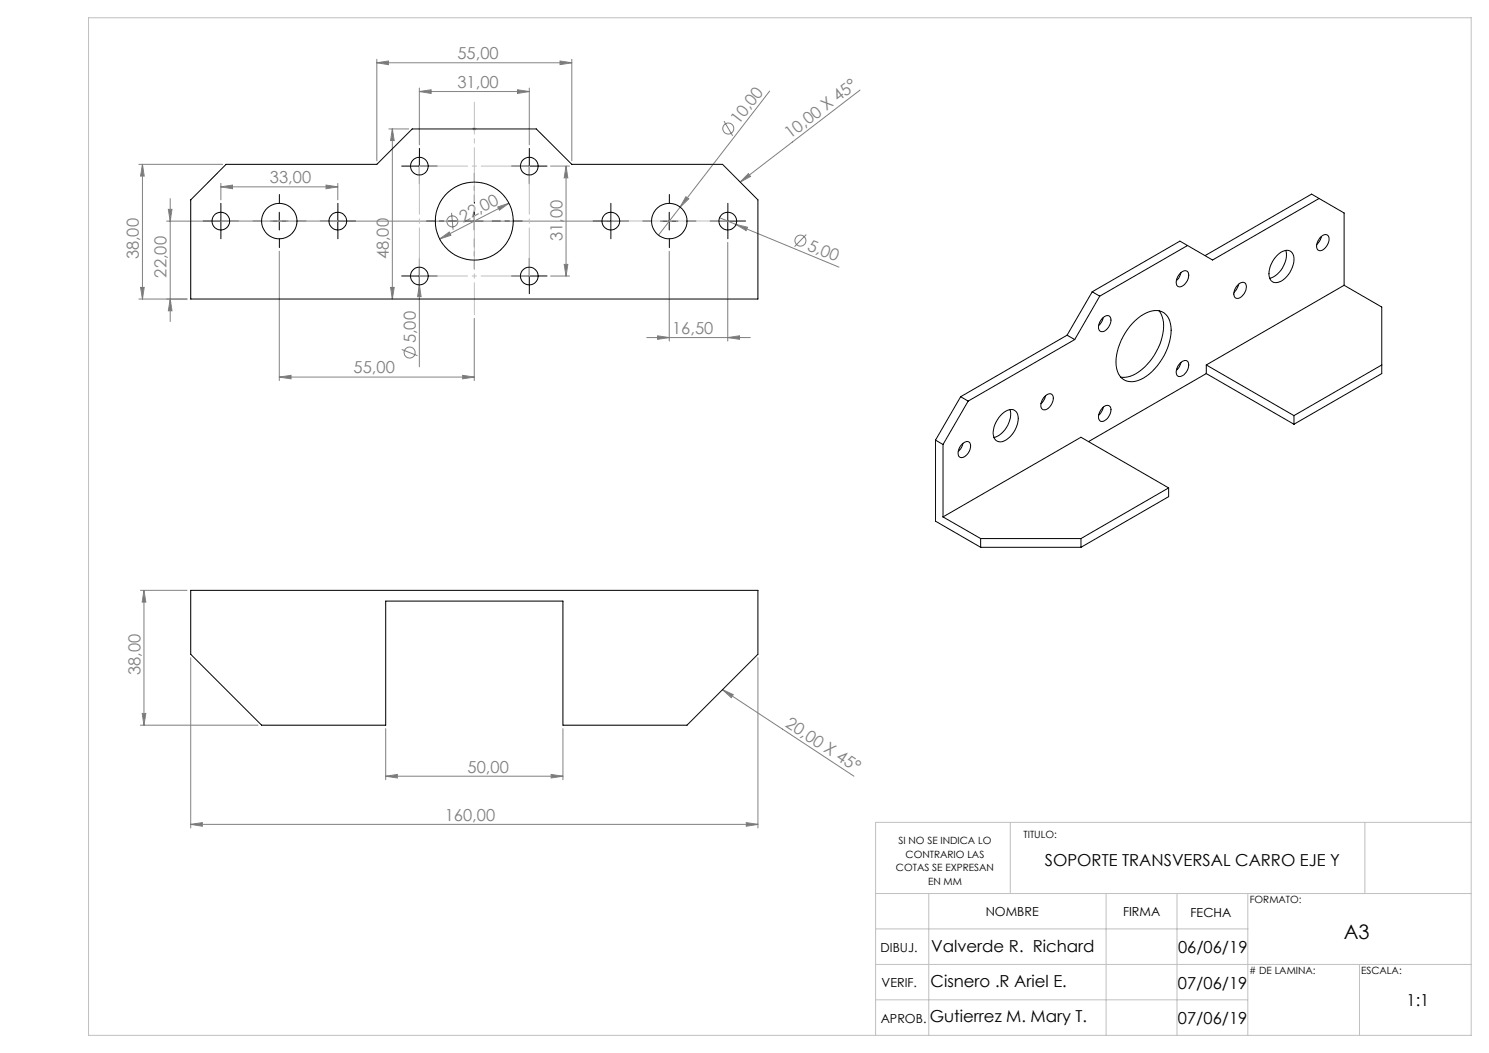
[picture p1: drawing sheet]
<svg xmlns="http://www.w3.org/2000/svg" width="420mm" height="297mm" viewBox="0 0 420 297" stroke-linecap="round" stroke-linejoin="round" font-family="sans-serif">
<g fill="none" stroke="#808080" stroke-width=".28">
<path d="M106.3 17.7l3.3-.5v1zM106.3 16.7v28.7M106.3 17.7h55M158 17.2l3.3 .5-3.3 .5zM161.3 16.7v28.7M109.7 36.4h5.6M110.7 36.4v47.9M110.7 36.4l.5 3.2h-1zM118.3 25.8l3.3-.5v1zM118.3 24.8v16M118.3 25.8h31M146 25.3l3.3 .5-3.3 .5z"/>
<path d="M149.3 24.8v16M204.2 34.2l2.5 4.1M217.1 25.7l-31.4 40.6M242.6 25.4l-33.8 26M39.2 46.4h23.6M40.2 46.4l.5 3.3h-1zM40.2 46.4v37.9M47.5 59.1h1l-.5 3.3zM48 56v34.7M62.3 52.7l3.3-.5v1zM62.3 51.7v4.7M62.3 52.7h33"/>
<path d="M92 52.2l3.3 .5-3.3 .5zM95.3 51.7v4.7M140.4 58.4l3.1-1.1-2.6 2zM143.5 57.3l-19.5 10.1M155.3 46.8h5.4M159.7 46.8v31.1M159.7 46.8l.5 3.4h-1.1zM193.5 55.5l.8 .6-2.5 2.3zM211.1 49l.6 .8-2.9 1.6zM47 62.4h124.3M78.8 70.9v36.4M118.3 75.3v28.2"/>
<path d="M124 67.4l2.7-2 .5 1zM127.4 60l.4 4.8M155.3 77.9h5.4M159.1 74.6h1.1l-.5 3.3zM188.8 70.9v25.3M203 61.4l33.6 13.9M205.3 68.4v27.8M207.6 63.3l3.3 .8-.4 .9zM227.4 66.1l-3.3 3.5M39.2 84.3h13.6M39.7 81.1h1l-.5 3.2zM48 84.3l.5 3.4h-1z"/>
<path d="M110.2 81.1h1l-.5 3.2zM113.3 98.6l4.5 1.7M118.3 80.4l.5 3.3h-1zM133.8 89.8v17.5M182.4 95.2h29.2M185.5 94.7l3.3 .5-3.3 .5zM205.3 95.2l3.3-.5v1zM78.8 106.4l3.3-.5v1zM78.8 106.4h55M130.5 105.9l3.3 .5-3.3 .5zM39.6 166.5h13.2M40.6 166.5l.5 3.3h-1z"/>
<path d="M40.6 166.5v38M53.8 185.5v48M203.8 194.5l3 1.4-.5 .9zM203.8 194.5l37.1 24.4M213.8 185.5v48M39.6 204.5h33.2M40.1 201.2h1l-.5 3.3zM108.8 218.9l3.3-.5v1zM108.8 205.5v14.4M108.8 218.9h50M155.5 218.4l3.3 .5-3.3 .5zM158.8 205.5v14.4"/>
<path d="M53.8 232.5l3.3-.5v1zM53.8 232.5h160M210.5 232l3.3 .5-3.3 .5z"/>
<circle cx="205.4" cy="36.3" r="1.56"/>
<circle cx="127.6" cy="62.5" r="1.55"/>
<circle cx="225.8" cy="67.9" r="1.56"/>
<circle cx="115.5" cy="99.5" r="1.56"/>
</g>
<g fill="none" stroke="#c0c0c0" stroke-width=".28">
<path d="M25 5h390v287h-390zM133.3 36.4h1M133.4 36l.7 .7M133.8 35.9v1M134.1 36l-.7 .7M285 231.9v20.1M385 231.9v20.1M415 231.9h-168v60.1M247 252h168M262 252v40M312 252v40M332 252v40"/>
<path d="M352 252v40M247 262h105M247 272h168M383.5 272v20M247 282h105"/>
</g>
<g fill="none" stroke="#000" stroke-width=".28" stroke-dasharray="15.2 1.3 1.3 1.3">
<path d="M62.3 59.8v-2.5M78.8 57.3v-2.5M95.3 59.8v-2.5M115.8 46.8h-2.5M118.3 44.3v-2.5M118.3 49.3v2.5M120.8 46.8h2.5M146.8 46.8h-2.5M149.3 44.3v-2.5M149.3 49.3v2.5M151.8 46.8h2.5M172.3 59.8v-2.5"/>
<path d="M188.8 57.3v-2.5M205.3 59.8v-2.5M59.8 62.3h-2.5M62.3 64.8v2.5M64.8 62.3h2.5M73.8 62.3h-2.5M78.8 67.3v2.5M83.8 62.3h2.5M92.8 62.3h-2.5M95.3 64.8v2.5M97.8 62.3h2.5M115.8 77.8h-2.5"/>
<path d="M118.3 75.3v-2.5M120.8 77.8h2.5M146.8 77.8h-2.5M149.3 75.3v-2.5M151.8 77.8h2.5M169.8 62.3h-2.5M172.3 64.8v2.5M174.8 62.3h2.5M183.8 62.3h-2.5M188.8 67.3v2.5M193.8 62.3h2.5M202.8 62.3h-2.5"/>
<path d="M205.3 64.8v2.5M207.8 62.3h2.5M118.3 80.3v2.5M149.3 80.3v2.5"/>
</g>
<path d="M133.8 57.3v-8.5M128.8 62.3h-8.5M133.8 67.3v8.5M138.8 62.3h8.5" fill="none" stroke="#000" stroke-width=".28" stroke-dasharray="15.2 1.3 1.3 1.3" stroke-dashoffset="12.9"/>
<g fill="none" stroke="#000" stroke-width=".28">
<path d="M62.3 59.9v5M78.8 59.9v5M95.3 59.9v5M115.8 46.8h5M118.3 44.4v5M133.8 59.9v5M146.8 46.8h5M149.3 44.4v5M172.3 59.9v5M188.8 59.9v5M205.3 59.9v5M59.8 62.4h5"/>
<path d="M76.3 62.4h5M92.8 62.4h5M115.8 77.9h5M118.3 75.3v5.1M131.3 62.4h5M146.8 77.9h5M149.3 75.3v5.1M169.8 62.4h5M186.3 62.4h5M202.8 62.4h5"/>
</g>
<path d="M62.3 62.3h33M172.3 62.3h33" fill="none" stroke="#c0c0c0" stroke-width=".28" stroke-dasharray="15.2 1.3 1.3 1.3" stroke-dashoffset=".6"/>
<path d="M118.3 46.8v31M149.3 46.8h-31M118.3 77.8h31M149.3 77.8v-31" fill="none" stroke="#c0c0c0" stroke-width=".28" stroke-dasharray="15.2 1.3 1.3 1.3" stroke-dashoffset="1.6"/>
<path d="M133.8 28.8v60" fill="none" stroke="#c0c0c0" stroke-width=".28" stroke-dasharray="15.2 1.3 1.3 1.3" stroke-dashoffset="6.2"/>
<g fill="#808080">
<path d="M211.1 49l.6 .8-2.9 1.6z"/>
<path d="M193.5 55.5l.8 .6-2.5 2.3z"/>
<path d="M118.3 80.4l.5 3.3h-1z"/>
<path d="M203.8 194.5l3 1.4-.5 .9z"/>
<path d="M207.6 63.3l3.3 .8-.4 .9z"/>
<path d="M78.8 106.4l3.3-.5v1zM130.5 105.9l3.3 .5-3.3 .5z"/>
<path d="M47.5 59.1h1l-.5 3.3zM48 84.3l.5 3.4h-1z"/>
<path d="M146 25.3l3.3 .5-3.3 .5zM118.3 25.8l3.3-.5v1z"/>
<path d="M62.3 52.7l3.3-.5v1zM92 52.2l3.3 .5-3.3 .5zM185.5 94.7l3.3 .5-3.3 .5zM205.3 95.2l3.3-.5v1zM53.8 232.5l3.3-.5v1zM210.5 232l3.3 .5-3.3 .5zM108.8 218.9l3.3-.5v1zM155.5 218.4l3.3 .5-3.3 .5z"/>
<path d="M124 67.4l3.2-1-.5-1zM140.4 58.4l.5 .9 2.6-2z"/>
<path d="M39.7 81.1h1l-.5 3.2zM40.2 46.4l.5 3.3h-1z"/>
<path d="M40.1 201.2h1l-.5 3.3zM40.6 166.5l.5 3.3h-1z"/>
<path d="M110.7 36.4l.5 3.2h-1zM110.2 81.1h1l-.5 3.2zM159.7 46.8l.5 3.4h-1.1zM159.1 74.6h1.1l-.5 3.3z"/>
<path d="M106.3 17.7l3.3-.5v1zM158 17.2l3.3 .5-3.3 .5z"/>
</g>
<g fill="none" stroke="#000" stroke-width=".28">
<path d="M63.8 46.4h42.5l10-10h35l10 10h42.5l10 10v27.9h-160v-27.9zM372.1 56l-30.1 17.3-7-4.1M372.1 56l7 4.1v20.4M372.1 56l-2.1-1.3-30.1 17.4M333.1 76.9a1.23 1.23 0 0 1 1.7-.4 1.23 1.23 0 0 1 .4 1.6 3 3 0 0 1-2.8 2.8 2.14 2.14 0 0 1 0-3.2zM333.1 76.9l-.6 1.5-.7 .8M335 69.2l-24.8 14.3M335 69.2l-2.2-1.2-24.7 14.3M360.3 72a3.1 3.1 0 0 1 3.9-1 4.3 4.3 0 0 1 0 5.2 5.1 5.1 0 0 1-4.9 3.5 2.93 2.93 0 0 1-1.2-3.8l.8-2.1zM362.7 70.6a7 7 0 0 1-4.6 7.9M372.4 67l.3-.3a1.23 1.23 0 0 1 1.7-.4 1.23 1.23 0 0 1 .5 1.6 3.1 3.1 0 0 1-2.9 2.8 2.14 2.14 0 0 1 0-3.2zM372.7 66.7l-.3 1-1 1.3"/>
<path d="M301 94.5l2.1 1.3M301 94.5l-30 17.4M303.1 95.8l-30 17.3M308.1 82.3l2.1 1.2M308.1 82.3l-7.1 12.2M310.2 83.5l-7.1 12.3M310.8 89.9l.4-.4a1.22 1.22 0 0 1 1.7-.4 1.22 1.22 0 0 1 .4 1.6 3.1 3.1 0 0 1-2.8 2.8 2.14 2.14 0 0 1 0-3.2zM311.2 89.5l-.3 1.1-1 1.2M319.4 91.2a8.8 8.8 0 0 1 7.7-3.5 4.7 4.7 0 0 1 3.2 4.5 16.7 16.7 0 0 1-8.5 14.8 4.5 4.5 0 0 1-4.7 .2 4.5 4.5 0 0 1-2.3-4.2 16.9 16.9 0 0 1 4.6-11.8zM326.9 87.7a8.8 8.8 0 0 1 .7 8.3 16.2 16.2 0 0 1-8.8 10.1l-1.5 .3h-1.2M349 80.5l.4-.4a1.22 1.22 0 0 1 1.6-.4 1.22 1.22 0 0 1 .5 1.6 3.1 3.1 0 0 1-2.8 2.8 2.17 2.17 0 0 1 0-3.2zM349.4 80.1l-.6 1.5-.7 .8"/>
<path d="M379.1 80.5l-38.8 22.4M379.1 80.5l10.6 6.1v18.8l-24.7 14.3M271 111.9l2.1 1.2M271 111.9l-7.1 12.2M273.1 113.1l-7.1 12.3M282.2 117.2a3.4 3.4 0 0 1 4-1.4 3.9 3.9 0 0 1 .4 5 6.3 6.3 0 0 1-4.4 3.8 2.25 2.25 0 0 1-2.1-2.8l.5-2.1zM284.9 115.5a6.9 6.9 0 0 1-4.5 7.9M294.6 111.9l.4-.3a1.22 1.22 0 0 1 1.6-.4 1.22 1.22 0 0 1 .5 1.6 3.1 3.1 0 0 1-2.8 2.8 2.17 2.17 0 0 1 0-3.2zM295 111.6l-.7 1.5-.7 .8M311.2 114.8a1.23 1.23 0 0 1 1.7-.4 1.23 1.23 0 0 1 .4 1.7 3.1 3.1 0 0 1-2.8 2.7 2.19 2.19 0 0 1 0-3.2zM311.2 114.8l-.6 1.5-.7 .8M333.1 102.2a1.22 1.22 0 0 1 1.7-.4 1.22 1.22 0 0 1 .4 1.6 3.1 3.1 0 0 1-2.8 2.8 2.17 2.17 0 0 1 0-3.2z"/>
<path d="M333.1 102.2l-.6 1.5-.7 .8M340.3 102.9v2.5M340.3 105.4l-33.3 19.2M340.3 102.9l24.7 14.3M340.3 105.4l24.7 14.3M365 117.2v2.5M389.7 102.9l-24.7 14.3M263.9 124.1v22.9l12.7 7.4M263.9 124.1l2.1 1.3M266 125.4v20.4M271.3 125.4l.3-.3a1.22 1.22 0 0 1 1.6-.5 1.22 1.22 0 0 1 .5 1.7 3.1 3.1 0 0 1-2.8 2.7 2.19 2.19 0 0 1 0-3.2zM271.6 125.1l-.3 .9-1 1.3"/>
<path d="M329.6 137.6l-24.7-14.3-38.9 22.5M329.6 137.6l-24.7 14.3M329.6 137.6v2.5l-24.7 14.3M266 145.8l10.6 6.1M276.6 151.9v2.5M276.6 151.9h28.3M276.6 154.4h28.3M304.9 151.9v2.5M53.8 166.5h160v18l-20 20h-35v-35h-50v35h-35l-20-20z"/>
<circle cx="118.3" cy="46.9" r="2.5"/>
<circle cx="149.3" cy="46.9" r="2.5"/>
<circle cx="62.3" cy="62.4" r="2.5"/>
<circle cx="78.8" cy="62.4" r="5"/>
<circle cx="95.3" cy="62.4" r="2.51"/>
<circle cx="118.3" cy="77.9" r="2.51"/>
<circle cx="133.8" cy="62.4" r="11"/>
<circle cx="149.3" cy="77.9" r="2.51"/>
<circle cx="172.3" cy="62.4" r="2.51"/>
<circle cx="188.8" cy="62.4" r="5"/>
<circle cx="205.3" cy="62.4" r="2.51"/>
</g>
<text font-size="5.6" x="379" y="264.9">A3</text>
<g font-size="4.7" fill="#808080">
<text x="129" y="16.7">55,00</text>
<text x="129" y="24.8">31,00</text>
<text x="208.4" y="35.2" transform="rotate(-52 208.4 35.2)">10,00</text>
<text x="222.9" y="39.3" transform="rotate(-38 222.9 39.3)">10,00 X 45°</text>
<text x="76.2" y="51.7">33,00</text>
<text x="130.7" y="62.8" transform="rotate(-27 130.7 62.8)">22,00</text>
<text x="158.7" y="68.1" transform="rotate(-90 158.7 68.1)">31,00</text>
<text x="227.5" y="70.4" transform="rotate(23 227.5 70.4)">5,00</text>
<text x="39.2" y="73.2" transform="rotate(-90 39.2 73.2)">38,00</text>
<text x="109.7" y="73.2" transform="rotate(-90 109.7 73.2)">48,00</text>
<text x="47" y="78.3" transform="rotate(-90 47 78.3)">22,00</text>
<text x="189.6" y="94.2">16,50</text>
<text x="117.3" y="96.9" transform="rotate(-90 117.3 96.9)">5,00</text>
<text x="99.7" y="105.3">55,00</text>
<text x="39.6" y="190.4" transform="rotate(-90 39.6 190.4)">38,00</text>
<text x="221.3" y="204.8" transform="rotate(33 221.3 204.8)">20,00 X 45°</text>
<text x="131.9" y="217.9">50,00</text>
<text x="125.4" y="231.5">160,00</text>
</g>
<g font-size="4.7">
<text x="294.7" y="244.2">SOPORTE TRANSVERSAL CARRO EJE Y</text>
<text x="262.7" y="268.4">Valverde R. Richard</text>
<text x="332.3" y="268.8">06/06/19</text>
<text x="262.5" y="278.4">Cisnero .R Ariel E.</text>
<text x="332.3" y="278.8">07/06/19</text>
<text x="396.7" y="283.8">1:1</text>
<text x="262.3" y="288.3">Gutierrez M. Mary T.</text>
<text x="332.3" y="288.8">07/06/19</text>
</g>
<g font-size="3.5">
<text x="278" y="258.4">NOMBRE</text>
<text x="316.8" y="258.3">FIRMA</text>
<text x="335.8" y="258.5">FECHA</text>
<text x="248.4" y="268.4">DIBUJ.</text>
<text x="248.7" y="278.4">VERIF.</text>
<text x="248.4" y="288.5">APROB.</text>
</g>
<g font-size="2.8">
<text x="253.4" y="238.1">SI NO SE INDICA LO</text>
<text x="288.7" y="236.5">TITULO:</text>
<text x="252.7" y="245.8">COTAS SE EXPRESAN</text>
<text x="255.4" y="241.9">CONTRARIO LAS</text>
<text x="261.8" y="249.6">EN MM</text>
<text x="352.5" y="254.8">FORMATO:</text>
<text x="352.3" y="274.7"># DE LAMINA:</text>
<text x="383.9" y="274.6">ESCALA:</text>
</g>
</svg>
